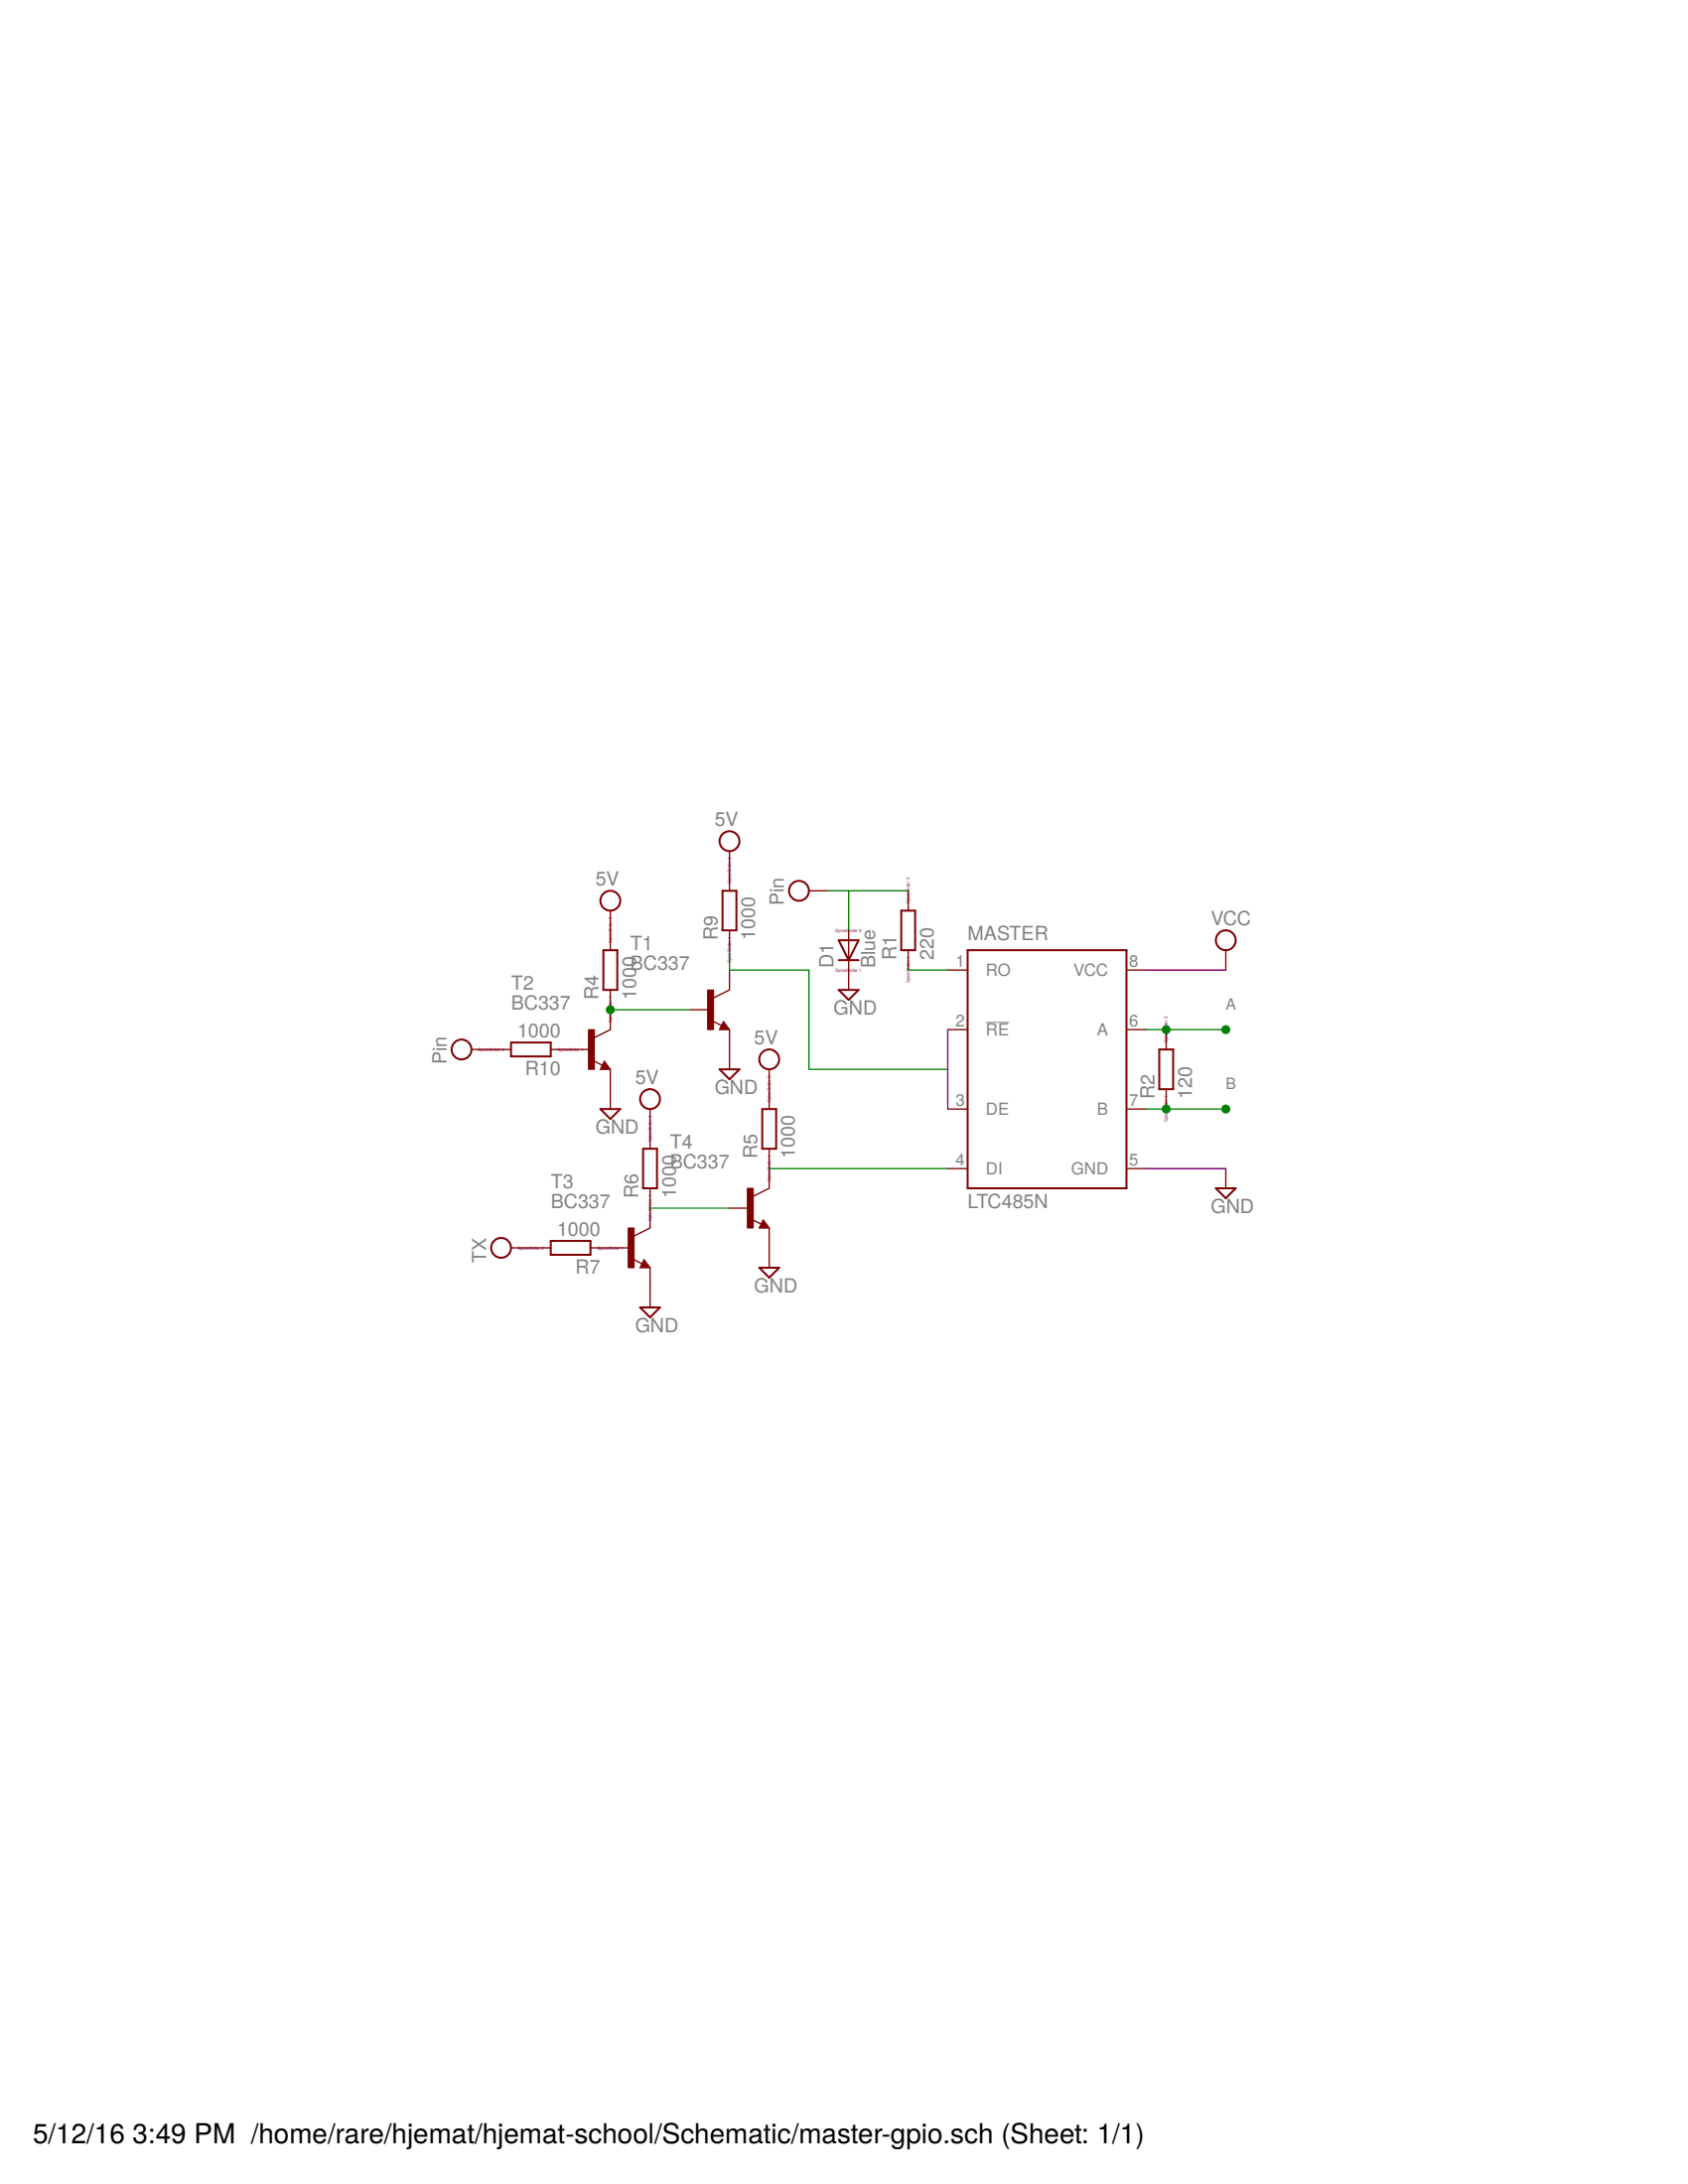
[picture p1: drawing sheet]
<?xml version="1.0" encoding="utf-8"?>
<!DOCTYPE eagle SYSTEM "eagle.dtd">
<eagle version="7.5.0">
<drawing>
<settings>
<setting alwaysvectorfont="no"/>
<setting verticaltext="up"/>
</settings>
<grid distance="0.1" unitdist="inch" unit="inch" style="lines" multiple="1" display="no" altdistance="0.01" altunitdist="inch" altunit="inch"/>
<schematic xreflabel="%F%N/%S.%C%R" xrefpart="/%S.%C%R">
<libraries>
<library name="linear-technology">
<symbols>
<symbol name="LTC485">
<wire x1="-10.16" y1="12.7" x2="10.16" y2="12.7" width="0.254" layer="94"/>
<wire x1="10.16" y1="12.7" x2="10.16" y2="-17.78" width="0.254" layer="94"/>
<wire x1="10.16" y1="-17.78" x2="-10.16" y2="-17.78" width="0.254" layer="94"/>
<wire x1="-10.16" y1="-17.78" x2="-10.16" y2="12.7" width="0.254" layer="94"/>
<text x="-10.16" y="13.97" size="1.778" layer="95">&gt;NAME</text>
<text x="-10.16" y="-20.32" size="1.778" layer="96">&gt;VALUE</text>
<pin name="VCC" x="12.7" y="10.16" length="short" direction="in" rot="R180"/>
<pin name="GND" x="12.7" y="-15.24" length="short" direction="in" rot="R180"/>
<pin name="RO" x="-12.7" y="10.16" length="short" direction="out"/>
<pin name="!RE" x="-12.7" y="2.54" length="short" direction="in"/>
<pin name="DE" x="-12.7" y="-7.62" length="short" direction="in"/>
<pin name="DI" x="-12.7" y="-15.24" length="short" direction="in"/>
<pin name="A" x="12.7" y="2.54" length="short" rot="R180"/>
<pin name="B" x="12.7" y="-7.62" length="short" rot="R180"/>
</symbol>
</symbols>
<devicesets>
<deviceset name="LTC485" prefix="IC">
<gates>
<gate name="G$1" symbol="LTC485" x="0" y="0"/>
</gates>
<devices>
<device name="N" package="DIL08">
<connects>
<connect gate="G$1" pin="!RE" pad="2"/>
<connect gate="G$1" pin="A" pad="6"/>
<connect gate="G$1" pin="B" pad="7"/>
<connect gate="G$1" pin="DE" pad="3"/>
<connect gate="G$1" pin="DI" pad="4"/>
<connect gate="G$1" pin="GND" pad="5"/>
<connect gate="G$1" pin="RO" pad="1"/>
<connect gate="G$1" pin="VCC" pad="8"/>
</connects>
<technologies>
<technology name="">
<attribute name="MF" value="" constant="no"/>
<attribute name="MPN" value="" constant="no"/>
<attribute name="OC_FARNELL" value="unknown" constant="no"/>
<attribute name="OC_NEWARK" value="unknown" constant="no"/>
</technology>
</technologies>
</device>
<device name="S" package="SOIC8">
<connects>
<connect gate="G$1" pin="!RE" pad="2"/>
<connect gate="G$1" pin="A" pad="6"/>
<connect gate="G$1" pin="B" pad="7"/>
<connect gate="G$1" pin="DE" pad="3"/>
<connect gate="G$1" pin="DI" pad="4"/>
<connect gate="G$1" pin="GND" pad="5"/>
<connect gate="G$1" pin="RO" pad="1"/>
<connect gate="G$1" pin="VCC" pad="8"/>
</connects>
<technologies>
<technology name="">
<attribute name="MF" value="" constant="no"/>
<attribute name="MPN" value="" constant="no"/>
<attribute name="OC_FARNELL" value="unknown" constant="no"/>
<attribute name="OC_NEWARK" value="unknown" constant="no"/>
</technology>
</technologies>
</device>
</devices>
</deviceset>
</devicesets>
</library>
<library name="supply2">
<symbols>
<symbol name="VCC">
<circle x="0" y="1.27" radius="1.27" width="0.254" layer="94"/>
<text x="-1.905" y="3.175" size="1.778" layer="96">&gt;VALUE</text>
<pin name="VCC" x="0" y="-2.54" visible="off" length="short" direction="sup" rot="R90"/>
</symbol>
<symbol name="GND">
<wire x1="-1.27" y1="0" x2="1.27" y2="0" width="0.254" layer="94"/>
<wire x1="1.27" y1="0" x2="0" y2="-1.27" width="0.254" layer="94"/>
<wire x1="0" y1="-1.27" x2="-1.27" y2="0" width="0.254" layer="94"/>
<text x="-1.905" y="-3.175" size="1.778" layer="96">&gt;VALUE</text>
<pin name="GND" x="0" y="2.54" visible="off" length="short" direction="sup" rot="R270"/>
</symbol>
</symbols>
<devicesets>
<deviceset name="VCC" prefix="SUPPLY">
<gates>
<gate name="G$1" symbol="VCC" x="0" y="0"/>
</gates>
<devices>
<device name="">
<technologies>
<technology name=""/>
</technologies>
</device>
</devices>
</deviceset>
<deviceset name="GND" prefix="SUPPLY">
<gates>
<gate name="GND" symbol="GND" x="0" y="0"/>
</gates>
<devices>
<device name="">
<technologies>
<technology name=""/>
</technologies>
</device>
</devices>
</deviceset>
</devicesets>
</library>
<library name="eagle-ltspice">
<symbols>
<symbol name="R">
<wire x1="-2.54" y1="-0.889" x2="2.54" y2="-0.889" width="0.254" layer="94"/>
<wire x1="2.54" y1="0.889" x2="-2.54" y2="0.889" width="0.254" layer="94"/>
<wire x1="2.54" y1="-0.889" x2="2.54" y2="0.889" width="0.254" layer="94"/>
<wire x1="-2.54" y1="-0.889" x2="-2.54" y2="0.889" width="0.254" layer="94"/>
<pin name="1" x="-5.08" y="0" visible="off" length="short" direction="pas" swaplevel="1"/>
<pin name="2" x="5.08" y="0" visible="off" length="short" direction="pas" swaplevel="1" rot="R180"/>
<text x="-3.81" y="1.4986" size="1.778" layer="95">&gt;NAME</text>
<text x="-3.81" y="-3.302" size="1.778" layer="96">&gt;VALUE</text>
<text x="-5.08" y="0" size="0.4064" layer="99" align="center">SpiceOrder 1</text>
<text x="5.08" y="0" size="0.4064" layer="99" align="center">SpiceOrder 2</text>
</symbol>
<symbol name="DIODE_SCHOTTKY-DIODE">
<wire x1="-1.27" y1="1.27" x2="0" y2="-1.27" width="0.254" layer="94"/>
<wire x1="0" y1="-1.27" x2="1.27" y2="1.27" width="0.254" layer="94"/>
<wire x1="1.27" y1="-1.27" x2="0" y2="-1.27" width="0.254" layer="94"/>
<wire x1="1.27" y1="1.27" x2="-1.27" y2="1.27" width="0.254" layer="94"/>
<wire x1="0" y1="-1.27" x2="-1.27" y2="-1.27" width="0.254" layer="94"/>
<pin name="A" x="0" y="-2.54" visible="off" length="short" direction="pas" rot="R90"/>
<pin name="C" x="0" y="2.54" visible="off" length="short" direction="pas" rot="R270"/>
<text x="-1.905" y="-2.286" size="1.778" layer="95" rot="R90">&gt;NAME</text>
<text x="3.429" y="-2.286" size="1.778" layer="96" rot="R90">&gt;VALUE</text>
<text x="0" y="-2.54" size="0.4064" layer="99" rot="R180" align="center">SpiceOrder 1</text>
<text x="0" y="2.54" size="0.4064" layer="99" rot="R180" align="center">SpiceOrder 2</text>
</symbol>
</symbols>
<devicesets>
<deviceset name="R" prefix="R" uservalue="yes">
<gates>
<gate name="G$1" symbol="R" x="0" y="0"/>
</gates>
<devices>
<device name="0204/7" package="0204/7">
<connects>
<connect gate="G$1" pin="1" pad="1"/>
<connect gate="G$1" pin="2" pad="2"/>
</connects>
<technologies>
<technology name="">
<attribute name="SPICEMODEL" value="NONE" constant="no"/>
<attribute name="SPICEPREFIX" value="R" constant="no"/>
</technology>
</technologies>
</device>
<device name="0207/10" package="0207/10">
<connects>
<connect gate="G$1" pin="1" pad="1"/>
<connect gate="G$1" pin="2" pad="2"/>
</connects>
<technologies>
<technology name="">
<attribute name="SPICEMODEL" value="NONE" constant="no"/>
<attribute name="SPICEPREFIX" value="R" constant="no"/>
</technology>
</technologies>
</device>
<device name="R0201" package="R0201">
<connects>
<connect gate="G$1" pin="1" pad="1"/>
<connect gate="G$1" pin="2" pad="2"/>
</connects>
<technologies>
<technology name="">
<attribute name="SPICEMODEL" value="NONE" constant="no"/>
<attribute name="SPICEPREFIX" value="R" constant="no"/>
</technology>
</technologies>
</device>
<device name="R0402" package="R0402">
<connects>
<connect gate="G$1" pin="1" pad="1"/>
<connect gate="G$1" pin="2" pad="2"/>
</connects>
<technologies>
<technology name="">
<attribute name="SPICEMODEL" value="NONE" constant="no"/>
<attribute name="SPICEPREFIX" value="R" constant="no"/>
</technology>
</technologies>
</device>
<device name="R0603" package="R0603">
<connects>
<connect gate="G$1" pin="1" pad="1"/>
<connect gate="G$1" pin="2" pad="2"/>
</connects>
<technologies>
<technology name="">
<attribute name="SPICEMODEL" value="NONE" constant="no"/>
<attribute name="SPICEPREFIX" value="R" constant="no"/>
</technology>
</technologies>
</device>
<device name="" package="R0805">
<connects>
<connect gate="G$1" pin="1" pad="1"/>
<connect gate="G$1" pin="2" pad="2"/>
</connects>
<technologies>
<technology name="">
<attribute name="SPICEMODEL" value="NONE" constant="no"/>
<attribute name="SPICEPREFIX" value="R" constant="no"/>
</technology>
</technologies>
</device>
<device name="R1005" package="R1005">
<connects>
<connect gate="G$1" pin="1" pad="1"/>
<connect gate="G$1" pin="2" pad="2"/>
</connects>
<technologies>
<technology name="">
<attribute name="SPICEMODEL" value="NONE" constant="no"/>
<attribute name="SPICEPREFIX" value="R" constant="no"/>
</technology>
</technologies>
</device>
<device name="R1206" package="R1206">
<connects>
<connect gate="G$1" pin="1" pad="1"/>
<connect gate="G$1" pin="2" pad="2"/>
</connects>
<technologies>
<technology name="">
<attribute name="SPICEMODEL" value="NONE" constant="no"/>
<attribute name="SPICEPREFIX" value="R" constant="no"/>
</technology>
</technologies>
</device>
<device name="R1210" package="R1210">
<connects>
<connect gate="G$1" pin="1" pad="1"/>
<connect gate="G$1" pin="2" pad="2"/>
</connects>
<technologies>
<technology name="">
<attribute name="SPICEMODEL" value="NONE" constant="no"/>
<attribute name="SPICEPREFIX" value="R" constant="no"/>
</technology>
</technologies>
</device>
<device name="R1218" package="R1218">
<connects>
<connect gate="G$1" pin="1" pad="1"/>
<connect gate="G$1" pin="2" pad="2"/>
</connects>
<technologies>
<technology name="">
<attribute name="SPICEMODEL" value="NONE" constant="no"/>
<attribute name="SPICEPREFIX" value="R" constant="no"/>
</technology>
</technologies>
</device>
<device name="R2010" package="R2010">
<connects>
<connect gate="G$1" pin="1" pad="1"/>
<connect gate="G$1" pin="2" pad="2"/>
</connects>
<technologies>
<technology name="">
<attribute name="SPICEMODEL" value="NONE" constant="no"/>
<attribute name="SPICEPREFIX" value="R" constant="no"/>
</technology>
</technologies>
</device>
<device name="R2012" package="R2012">
<connects>
<connect gate="G$1" pin="1" pad="1"/>
<connect gate="G$1" pin="2" pad="2"/>
</connects>
<technologies>
<technology name="">
<attribute name="SPICEMODEL" value="NONE" constant="no"/>
<attribute name="SPICEPREFIX" value="R" constant="no"/>
</technology>
</technologies>
</device>
<device name="R2512" package="R2512">
<connects>
<connect gate="G$1" pin="1" pad="1"/>
<connect gate="G$1" pin="2" pad="2"/>
</connects>
<technologies>
<technology name="">
<attribute name="SPICEMODEL" value="NONE" constant="no"/>
<attribute name="SPICEPREFIX" value="R" constant="no"/>
</technology>
</technologies>
</device>
<device name="R3216" package="R3216">
<connects>
<connect gate="G$1" pin="1" pad="1"/>
<connect gate="G$1" pin="2" pad="2"/>
</connects>
<technologies>
<technology name="">
<attribute name="SPICEMODEL" value="NONE" constant="no"/>
<attribute name="SPICEPREFIX" value="R" constant="no"/>
</technology>
</technologies>
</device>
<device name="R3225" package="R3225">
<connects>
<connect gate="G$1" pin="1" pad="1"/>
<connect gate="G$1" pin="2" pad="2"/>
</connects>
<technologies>
<technology name="">
<attribute name="SPICEMODEL" value="NONE" constant="no"/>
<attribute name="SPICEPREFIX" value="R" constant="no"/>
</technology>
</technologies>
</device>
<device name="R4527" package="R4527">
<connects>
<connect gate="G$1" pin="1" pad="1"/>
<connect gate="G$1" pin="2" pad="2"/>
</connects>
<technologies>
<technology name="">
<attribute name="SPICEMODEL" value="NONE" constant="no"/>
<attribute name="SPICEPREFIX" value="R" constant="no"/>
</technology>
</technologies>
</device>
<device name="R5025" package="R5025">
<connects>
<connect gate="G$1" pin="1" pad="1"/>
<connect gate="G$1" pin="2" pad="2"/>
</connects>
<technologies>
<technology name="">
<attribute name="SPICEMODEL" value="NONE" constant="no"/>
<attribute name="SPICEPREFIX" value="R" constant="no"/>
</technology>
</technologies>
</device>
<device name="R6332" package="R6332">
<connects>
<connect gate="G$1" pin="1" pad="1"/>
<connect gate="G$1" pin="2" pad="2"/>
</connects>
<technologies>
<technology name="">
<attribute name="SPICEMODEL" value="NONE" constant="no"/>
<attribute name="SPICEPREFIX" value="R" constant="no"/>
</technology>
</technologies>
</device>
</devices>
</deviceset>
<deviceset name="DIODE_E-" prefix="D" uservalue="yes">
<gates>
<gate name="G$1" symbol="DIODE_SCHOTTKY-DIODE" x="0" y="0"/>
</gates>
<devices>
<device name="" package="DIODE_SMB">
<connects>
<connect gate="G$1" pin="A" pad="C"/>
<connect gate="G$1" pin="C" pad="A"/>
</connects>
<technologies>
<technology name="">
<attribute name="SPICEMODEL" value="diode" constant="no"/>
<attribute name="SPICEPREFIX" value="D" constant="no"/>
</technology>
</technologies>
</device>
<device name="DO35-7" package="DIODE_DO35-7">
<connects>
<connect gate="G$1" pin="A" pad="C"/>
<connect gate="G$1" pin="C" pad="A"/>
</connects>
<technologies>
<technology name="">
<attribute name="SPICEMODEL" value="diode" constant="no"/>
<attribute name="SPICEPREFIX" value="D" constant="no"/>
</technology>
</technologies>
</device>
<device name="SMC" package="DIODE_SMC">
<connects>
<connect gate="G$1" pin="A" pad="C"/>
<connect gate="G$1" pin="C" pad="A"/>
</connects>
<technologies>
<technology name="">
<attribute name="SPICEMODEL" value="diode" constant="no"/>
<attribute name="SPICEPREFIX" value="D" constant="no"/>
</technology>
</technologies>
</device>
</devices>
</deviceset>
</devicesets>
</library>
<library name="transistor">
<symbols>
<symbol name="NPN">
<wire x1="2.54" y1="2.54" x2="0.508" y2="1.524" width="0.1524" layer="94"/>
<wire x1="1.778" y1="-1.524" x2="2.54" y2="-2.54" width="0.1524" layer="94"/>
<wire x1="2.54" y1="-2.54" x2="1.27" y2="-2.54" width="0.1524" layer="94"/>
<wire x1="1.27" y1="-2.54" x2="1.778" y2="-1.524" width="0.1524" layer="94"/>
<wire x1="1.54" y1="-2.04" x2="0.308" y2="-1.424" width="0.1524" layer="94"/>
<wire x1="1.524" y1="-2.413" x2="2.286" y2="-2.413" width="0.254" layer="94"/>
<wire x1="2.286" y1="-2.413" x2="1.778" y2="-1.778" width="0.254" layer="94"/>
<wire x1="1.778" y1="-1.778" x2="1.524" y2="-2.286" width="0.254" layer="94"/>
<wire x1="1.524" y1="-2.286" x2="1.905" y2="-2.286" width="0.254" layer="94"/>
<wire x1="1.905" y1="-2.286" x2="1.778" y2="-2.032" width="0.254" layer="94"/>
<text x="-10.16" y="7.62" size="1.778" layer="95">&gt;NAME</text>
<text x="-10.16" y="5.08" size="1.778" layer="96">&gt;VALUE</text>
<rectangle x1="-0.254" y1="-2.54" x2="0.508" y2="2.54" layer="94"/>
<pin name="B" x="-2.54" y="0" visible="off" length="short" direction="pas" swaplevel="1"/>
<pin name="E" x="2.54" y="-5.08" visible="off" length="short" direction="pas" swaplevel="3" rot="R90"/>
<pin name="C" x="2.54" y="5.08" visible="off" length="short" direction="pas" swaplevel="2" rot="R270"/>
</symbol>
</symbols>
<devicesets>
<deviceset name="BC337" prefix="T">
<gates>
<gate name="G$1" symbol="NPN" x="0" y="0"/>
</gates>
<devices>
<device name="" package="TO92">
<connects>
<connect gate="G$1" pin="B" pad="2"/>
<connect gate="G$1" pin="C" pad="3"/>
<connect gate="G$1" pin="E" pad="1"/>
</connects>
<technologies>
<technology name=""/>
</technologies>
</device>
</devices>
</deviceset>
</devicesets>
</library>
</libraries>
<attributes>
</attributes>
<variantdefs>
</variantdefs>
<classes>
<class number="0" name="default" width="0" drill="0">
</class>
</classes>
<parts>
<part name="MASTER" library="linear-technology" deviceset="LTC485" device="N"/>
<part name="SUPPLY3" library="supply2" deviceset="GND" device=""/>
<part name="SUPPLY4" library="supply2" deviceset="VCC" device=""/>
<part name="SUPPLY2" library="supply2" deviceset="GND" device=""/>
<part name="SUPPLY5" library="supply2" deviceset="VCC" device="" value="5V"/>
<part name="SUPPLY6" library="supply2" deviceset="VCC" device="" value="5V"/>
<part name="PIN13" library="supply2" deviceset="VCC" device="" value="Pin"/>
<part name="SUPPLY11" library="supply2" deviceset="VCC" device="" value="TX"/>
<part name="R2" library="eagle-ltspice" deviceset="R" device="" value="120"/>
<part name="T1" library="transistor" deviceset="BC337" device=""/>
<part name="T2" library="transistor" deviceset="BC337" device=""/>
<part name="T3" library="transistor" deviceset="BC337" device=""/>
<part name="T4" library="transistor" deviceset="BC337" device=""/>
<part name="R9" library="eagle-ltspice" deviceset="R" device="" value="1000"/>
<part name="SUPPLY1" library="supply2" deviceset="GND" device=""/>
<part name="R4" library="eagle-ltspice" deviceset="R" device="" value="1000"/>
<part name="SUPPLY8" library="supply2" deviceset="VCC" device="" value="5V"/>
<part name="R5" library="eagle-ltspice" deviceset="R" device="" value="1000"/>
<part name="SUPPLY12" library="supply2" deviceset="VCC" device="" value="5V"/>
<part name="SUPPLY13" library="supply2" deviceset="GND" device=""/>
<part name="R6" library="eagle-ltspice" deviceset="R" device="" value="1000"/>
<part name="R7" library="eagle-ltspice" deviceset="R" device="" value="1000"/>
<part name="R10" library="eagle-ltspice" deviceset="R" device="" value="1000"/>
<part name="SUPPLY16" library="supply2" deviceset="GND" device=""/>
<part name="R1" library="eagle-ltspice" deviceset="R" device="" value="220"/>
<part name="PIN1" library="supply2" deviceset="VCC" device="" value="Pin"/>
<part name="SUPPLY7" library="supply2" deviceset="GND" device=""/>
<part name="D1" library="eagle-ltspice" deviceset="DIODE_E-" device="" value="Blue"/>
</parts>
<sheets>
<sheet>
<plain>
<wire x1="0" y1="144.78" x2="10.16" y2="144.78" width="0.1524" layer="90"/>
<wire x1="0" y1="119.38" x2="10.16" y2="119.38" width="0.1524" layer="90"/>
<wire x1="-25.4" y1="137.16" x2="-25.4" y2="127" width="0.1524" layer="90"/>
</plain>
<instances>
<instance part="MASTER" gate="G$1" x="-12.7" y="134.62"/>
<instance part="SUPPLY3" gate="GND" x="10.16" y="116.84"/>
<instance part="SUPPLY4" gate="G$1" x="10.16" y="147.32"/>
<instance part="SUPPLY2" gate="GND" x="-53.34" y="132.08"/>
<instance part="SUPPLY5" gate="G$1" x="-63.5" y="127"/>
<instance part="SUPPLY6" gate="G$1" x="-53.34" y="160.02"/>
<instance part="PIN13" gate="G$1" x="-86.36" y="134.62" rot="R90"/>
<instance part="SUPPLY11" gate="G$1" x="-81.28" y="109.22" rot="R90"/>
<instance part="R2" gate="G$1" x="2.54" y="132.08" rot="R90"/>
<instance part="T1" gate="G$1" x="-55.88" y="139.7"/>
<instance part="T2" gate="G$1" x="-71.12" y="134.62"/>
<instance part="T3" gate="G$1" x="-66.04" y="109.22"/>
<instance part="T4" gate="G$1" x="-50.8" y="114.3"/>
<instance part="R9" gate="G$1" x="-53.34" y="152.4" rot="R90"/>
<instance part="SUPPLY1" gate="GND" x="-68.58" y="127"/>
<instance part="R4" gate="G$1" x="-68.58" y="144.78" rot="R90"/>
<instance part="SUPPLY8" gate="G$1" x="-68.58" y="152.4"/>
<instance part="R5" gate="G$1" x="-48.26" y="124.46" rot="R90"/>
<instance part="SUPPLY12" gate="G$1" x="-48.26" y="132.08"/>
<instance part="SUPPLY13" gate="GND" x="-48.26" y="106.68"/>
<instance part="R6" gate="G$1" x="-63.5" y="119.38" rot="R90"/>
<instance part="R7" gate="G$1" x="-73.66" y="109.22" rot="R180"/>
<instance part="R10" gate="G$1" x="-78.74" y="134.62" rot="R180"/>
<instance part="SUPPLY16" gate="GND" x="-63.5" y="101.6"/>
<instance part="R1" gate="G$1" x="-30.48" y="149.86" rot="R90"/>
<instance part="PIN1" gate="G$1" x="-43.18" y="154.94" rot="R90"/>
<instance part="SUPPLY7" gate="GND" x="-38.1" y="142.24"/>
<instance part="D1" gate="G$1" x="-38.1" y="147.32"/>
</instances>
<busses>
</busses>
<nets>
<net name="A" class="0">
<segment>
<pinref part="MASTER" gate="G$1" pin="A"/>
<wire x1="2.54" y1="137.16" x2="10.16" y2="137.16" width="0.1524" layer="91"/>
<junction x="10.16" y="137.16"/>
<label x="10.16" y="139.7" size="1.4224" layer="95"/>
<pinref part="R2" gate="G$1" pin="2"/>
<junction x="2.54" y="137.16"/>
<wire x1="2.54" y1="137.16" x2="0" y2="137.16" width="0.1524" layer="91"/>
</segment>
</net>
<net name="B" class="0">
<segment>
<pinref part="MASTER" gate="G$1" pin="B"/>
<wire x1="10.16" y1="127" x2="2.54" y2="127" width="0.1524" layer="91"/>
<junction x="10.16" y="127"/>
<label x="10.16" y="129.54" size="1.4224" layer="95"/>
<pinref part="R2" gate="G$1" pin="1"/>
<junction x="2.54" y="127"/>
<wire x1="2.54" y1="127" x2="0" y2="127" width="0.1524" layer="91"/>
</segment>
</net>
<net name="GND" class="0">
<segment>
<pinref part="T1" gate="G$1" pin="E"/>
<pinref part="SUPPLY2" gate="GND" pin="GND"/>
</segment>
<segment>
<pinref part="T2" gate="G$1" pin="E"/>
<pinref part="SUPPLY1" gate="GND" pin="GND"/>
</segment>
<segment>
<pinref part="T4" gate="G$1" pin="E"/>
<pinref part="SUPPLY13" gate="GND" pin="GND"/>
</segment>
<segment>
<pinref part="T3" gate="G$1" pin="E"/>
<pinref part="SUPPLY16" gate="GND" pin="GND"/>
</segment>
<segment>
<pinref part="SUPPLY7" gate="GND" pin="GND"/>
<pinref part="D1" gate="G$1" pin="A"/>
</segment>
</net>
<net name="VCC" class="0">
<segment>
<pinref part="SUPPLY6" gate="G$1" pin="VCC"/>
<pinref part="R9" gate="G$1" pin="2"/>
</segment>
<segment>
<pinref part="R4" gate="G$1" pin="2"/>
<pinref part="SUPPLY8" gate="G$1" pin="VCC"/>
</segment>
<segment>
<pinref part="R5" gate="G$1" pin="2"/>
<pinref part="SUPPLY12" gate="G$1" pin="VCC"/>
</segment>
<segment>
<pinref part="R6" gate="G$1" pin="2"/>
<pinref part="SUPPLY5" gate="G$1" pin="VCC"/>
</segment>
<segment>
<pinref part="R7" gate="G$1" pin="2"/>
<pinref part="SUPPLY11" gate="G$1" pin="VCC"/>
</segment>
<segment>
<pinref part="R10" gate="G$1" pin="2"/>
<pinref part="PIN13" gate="G$1" pin="VCC"/>
</segment>
<segment>
<pinref part="R1" gate="G$1" pin="2"/>
<pinref part="PIN1" gate="G$1" pin="VCC"/>
<wire x1="-30.48" y1="154.94" x2="-38.1" y2="154.94" width="0.1524" layer="91"/>
<wire x1="-38.1" y1="154.94" x2="-40.64" y2="154.94" width="0.1524" layer="91"/>
<wire x1="-38.1" y1="149.86" x2="-38.1" y2="154.94" width="0.1524" layer="91"/>
<pinref part="D1" gate="G$1" pin="C"/>
</segment>
</net>
<net name="N$6" class="0">
<segment>
<pinref part="R9" gate="G$1" pin="1"/>
<pinref part="T1" gate="G$1" pin="C"/>
<wire x1="-53.34" y1="147.32" x2="-53.34" y2="144.78" width="0.1524" layer="91"/>
<wire x1="-53.34" y1="144.78" x2="-43.18" y2="144.78" width="0.1524" layer="91"/>
<wire x1="-43.18" y1="144.78" x2="-43.18" y2="132.08" width="0.1524" layer="91"/>
<wire x1="-43.18" y1="132.08" x2="-25.4" y2="132.08" width="0.1524" layer="91"/>
</segment>
</net>
<net name="N$2" class="0">
<segment>
<pinref part="T1" gate="G$1" pin="B"/>
<wire x1="-58.42" y1="139.7" x2="-68.58" y2="139.7" width="0.1524" layer="91"/>
<pinref part="T2" gate="G$1" pin="C"/>
<pinref part="R4" gate="G$1" pin="1"/>
<junction x="-68.58" y="139.7"/>
</segment>
</net>
<net name="N$3" class="0">
<segment>
<pinref part="T4" gate="G$1" pin="C"/>
<pinref part="R5" gate="G$1" pin="1"/>
<pinref part="MASTER" gate="G$1" pin="DI"/>
<wire x1="-48.26" y1="119.38" x2="-25.4" y2="119.38" width="0.1524" layer="91"/>
</segment>
</net>
<net name="N$1" class="0">
<segment>
<pinref part="T3" gate="G$1" pin="C"/>
<pinref part="R6" gate="G$1" pin="1"/>
<pinref part="T4" gate="G$1" pin="B"/>
<wire x1="-63.5" y1="114.3" x2="-53.34" y2="114.3" width="0.1524" layer="91"/>
</segment>
</net>
<net name="N$4" class="0">
<segment>
<pinref part="T3" gate="G$1" pin="B"/>
<pinref part="R7" gate="G$1" pin="1"/>
</segment>
</net>
<net name="N$7" class="0">
<segment>
<pinref part="T2" gate="G$1" pin="B"/>
<pinref part="R10" gate="G$1" pin="1"/>
</segment>
</net>
<net name="N$5" class="0">
<segment>
<pinref part="MASTER" gate="G$1" pin="RO"/>
<pinref part="R1" gate="G$1" pin="1"/>
<wire x1="-25.4" y1="144.78" x2="-30.48" y2="144.78" width="0.1524" layer="91"/>
</segment>
</net>
</nets>
</sheet>
</sheets>
</schematic>
</drawing>
</eagle>
